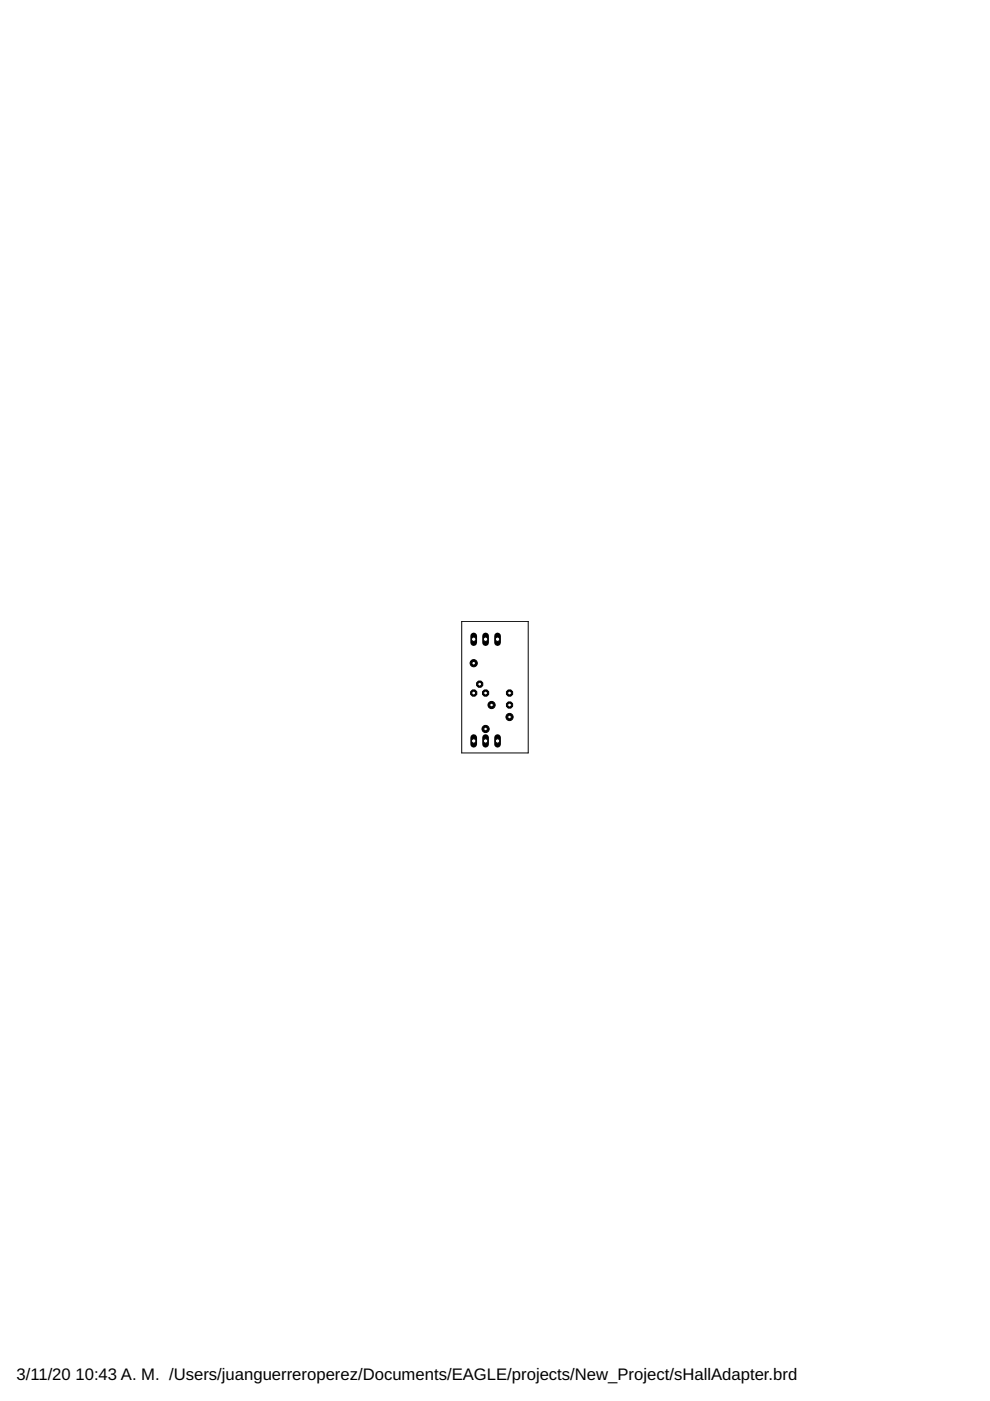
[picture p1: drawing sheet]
<svg xmlns="http://www.w3.org/2000/svg" width="210mm" height="297mm" viewBox="0 0 210 297" stroke-linecap="round" stroke-linejoin="round" font-family="sans-serif">
<path d="M100.4 156.4v1.4" fill="none" stroke="#000" stroke-width="1.4"/>
<circle cx="100.4" cy="157.1" r=".47" fill="#fff" stroke="#000" stroke-width=".21"/>
<path d="M103 156.4v1.4" fill="none" stroke="#000" stroke-width="1.4"/>
<circle cx="103" cy="157.1" r=".47" fill="#fff" stroke="#000" stroke-width=".21"/>
<path d="M105.5 156.4v1.4" fill="none" stroke="#000" stroke-width="1.4"/>
<circle cx="105.5" cy="157.1" r=".47" fill="#fff" stroke="#000" stroke-width=".21"/>
<circle cx="108" cy="149.5" r=".71" fill="#000" stroke="#000" stroke-width=".21"/>
<circle cx="108" cy="149.5" r=".4" fill="#fff" stroke="#000" stroke-width=".21"/>
<circle cx="108" cy="146.9" r=".71" fill="#000" stroke="#000" stroke-width=".21"/>
<circle cx="108" cy="146.9" r=".4" fill="#fff" stroke="#000" stroke-width=".21"/>
<path d="M100.4 134.8v1.4" fill="none" stroke="#000" stroke-width="1.4"/>
<circle cx="100.4" cy="135.5" r=".47" fill="#fff" stroke="#000" stroke-width=".21"/>
<path d="M103 134.8v1.4" fill="none" stroke="#000" stroke-width="1.4"/>
<circle cx="103" cy="135.5" r=".47" fill="#fff" stroke="#000" stroke-width=".21"/>
<path d="M105.5 134.8v1.4" fill="none" stroke="#000" stroke-width="1.4"/>
<circle cx="105.5" cy="135.5" r=".47" fill="#fff" stroke="#000" stroke-width=".21"/>
<circle cx="103" cy="146.9" r=".71" fill="#000" stroke="#000" stroke-width=".21"/>
<circle cx="103" cy="146.9" r=".4" fill="#fff" stroke="#000" stroke-width=".21"/>
<circle cx="101.7" cy="145.1" r=".71" fill="#000" stroke="#000" stroke-width=".21"/>
<circle cx="101.7" cy="145.1" r=".4" fill="#fff" stroke="#000" stroke-width=".21"/>
<circle cx="100.4" cy="146.9" r=".71" fill="#000" stroke="#000" stroke-width=".21"/>
<circle cx="100.4" cy="146.9" r=".4" fill="#fff" stroke="#000" stroke-width=".21"/>
<circle cx="108" cy="152" r=".76" fill="#000" stroke="#000" stroke-width=".21"/>
<circle cx="108" cy="152" r=".38" fill="#fff" stroke="#000" stroke-width=".21"/>
<circle cx="103" cy="154.6" r=".76" fill="#000" stroke="#000" stroke-width=".21"/>
<circle cx="103" cy="154.6" r=".38" fill="#fff" stroke="#000" stroke-width=".21"/>
<circle cx="100.4" cy="140.6" r=".76" fill="#000" stroke="#000" stroke-width=".21"/>
<circle cx="100.4" cy="140.6" r=".38" fill="#fff" stroke="#000" stroke-width=".21"/>
<circle cx="104.2" cy="149.5" r=".76" fill="#000" stroke="#000" stroke-width=".21"/>
<circle cx="104.2" cy="149.5" r=".38" fill="#fff" stroke="#000" stroke-width=".21"/>
<path d="M97.9 131.7h14.1v27.9h-14.1z" fill="none" stroke="#000" stroke-width=".21"/>
<g font-size="3.5">
<text x="3.5" y="292.5">3/11/20</text>
<text x="16" y="292.5">10:43 A. M. /Users/juanguerreroperez/Documents/EAGLE/projects/New_Project/sHallAdapter.brd</text>
</g>
</svg>
